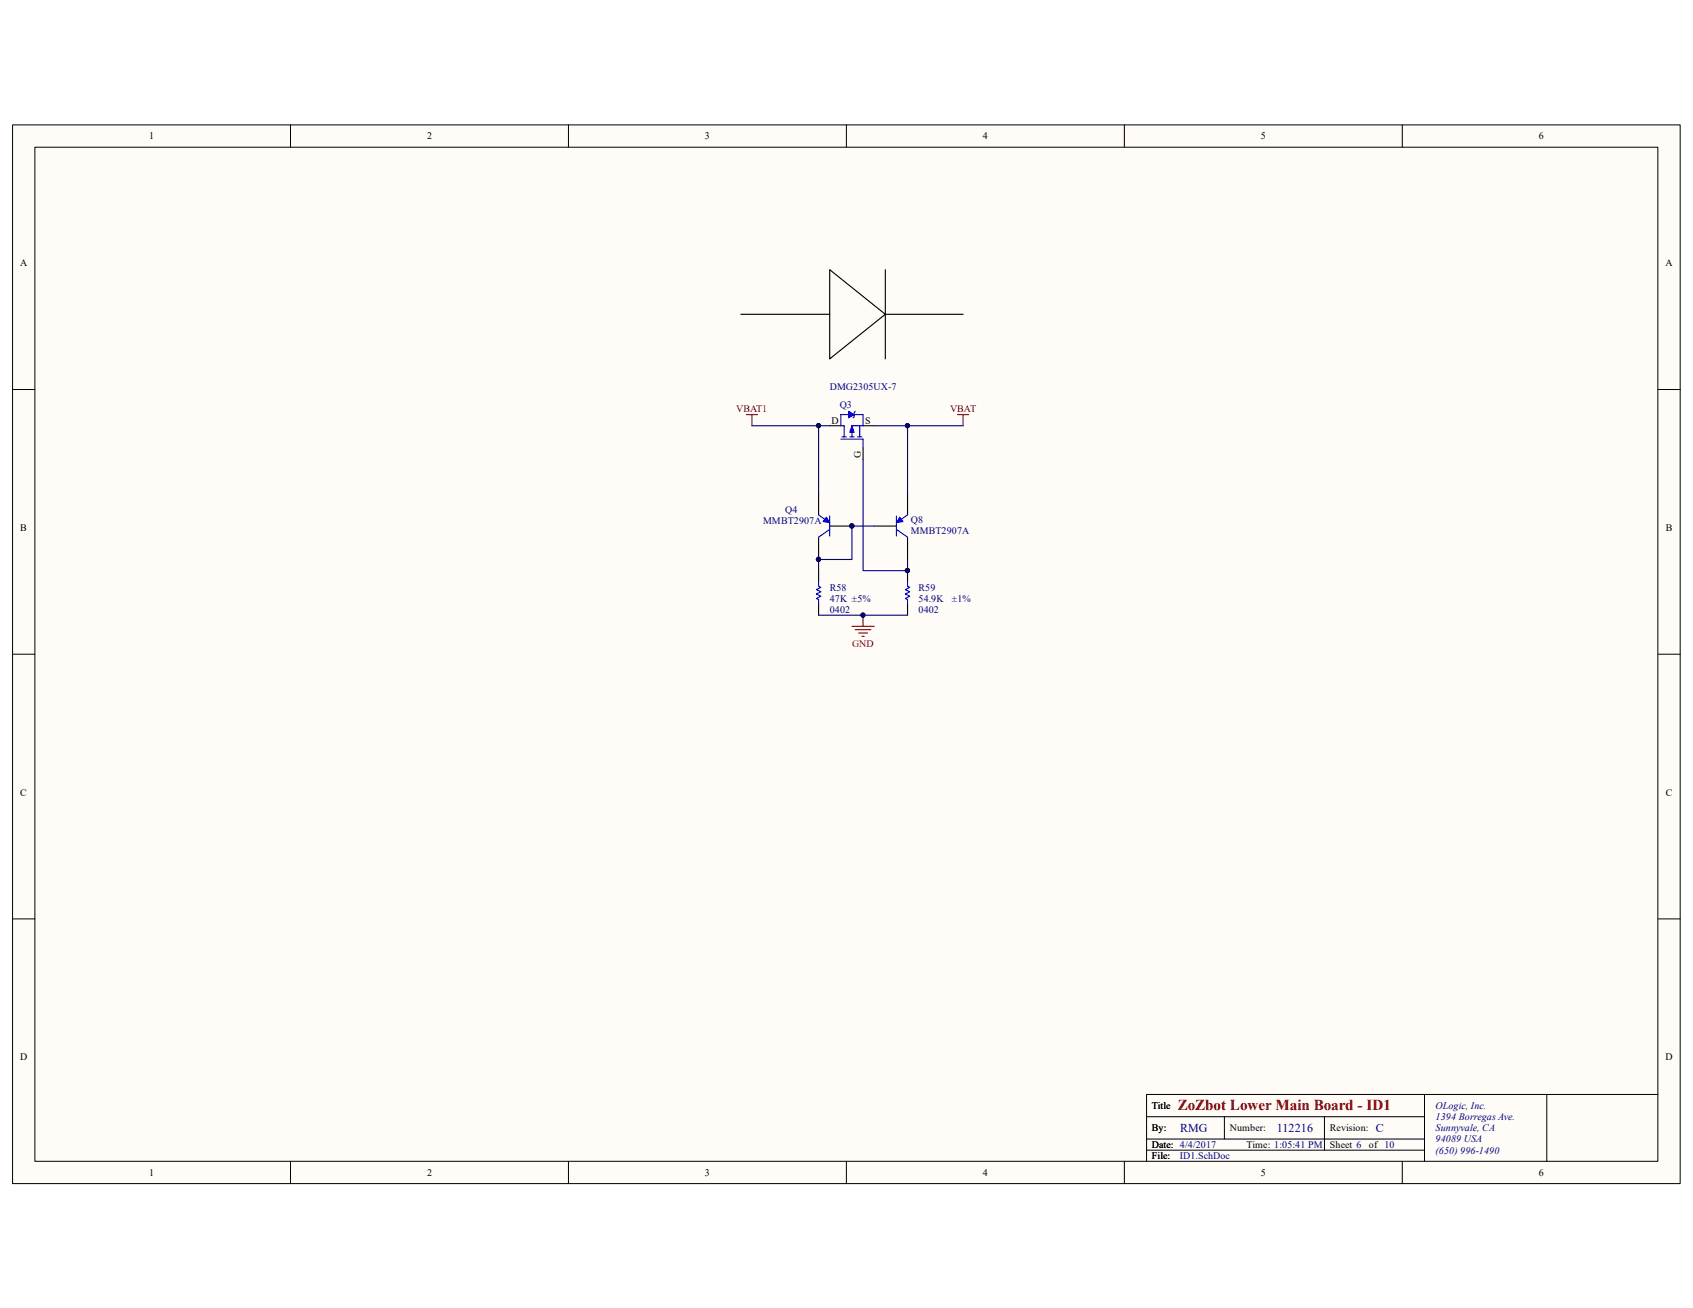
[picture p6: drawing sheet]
<svg xmlns="http://www.w3.org/2000/svg" width="279mm" height="216mm" viewBox="0 0 279 216" stroke-linecap="round" stroke-linejoin="round" font-family="sans-serif">
<path d="M2.1 20.7h275.2v174.7h-275.2z" fill="#fffcf8"/>
<path d="M2.1 20.6h275.2v174.8h-275.2z" fill="none" stroke="#000" stroke-width=".17"/>
<path d="M5.8 24.3h267.8v167.4h-267.8z" fill="#fffcf8"/>
<g fill="none" stroke="#000" stroke-width=".17">
<path d="M5.8 24.3h267.8v167.4h-267.8zM47.9 20.6v3.7M93.8 20.6v3.7M139.7 20.6v3.7M185.6 20.6v3.7M231.4 20.6v3.7M2.1 64.3h3.6M273.6 64.3h3.7M2.1 108h3.6M273.6 108h3.7M2.1 151.7h3.6M273.6 151.7h3.7"/>
<path d="M47.9 191.7v3.7M93.8 191.7v3.7M139.7 191.7v3.7M185.6 191.7v3.7M189.2 184.3h45.9M189.2 189.8h45.9M189.2 188h45.9M202.1 184.3v3.7M218.6 184.3v5.5M231.4 191.7v3.7M235.1 180.7v11M255.3 180.7h-66.1v11"/>
<path d="M273.6 180.7h-18.3v11"/>
</g>
<path d="M136.9 70.3h1.9M142.4 70.3h1.9M142.4 74v1.8" fill="none" stroke="#000" stroke-width=".18"/>
<path d="M138.8 72.5h3.6v1.5M138.9 72.1h.8M139.3 70.3v1.8M140 68.4h-1.2v1.9M140.2 72.1h.8M141 68.4h1.4v1.9h-1.8v1.8M141.5 72.1h.8M141.9 70.3v1.8" fill="none" stroke="#00f" stroke-width=".18"/>
<path d="M140 67.9l1 .5-1 .6z" fill="#00f"/>
<path d="M140 67.9l1 .5-1 .6z" fill="none" stroke="#00f" stroke-width=".17"/>
<path d="M138.8 70.3h.5M141.1 67.9l-.1 .2v.7l-.2 .2" fill="none" stroke="#00f" stroke-width=".18"/>
<path d="M140.6 70.3l.4 1.1h-.8z" fill="#00f"/>
<path d="M140.6 70.3l.4 1.1h-.8z" fill="none" stroke="#00f" stroke-width=".17"/>
<path d="M144.3 86.8h3.6M149.8 81.3v3.7M149.8 88.7v3.6" fill="none" stroke="#000" stroke-width=".18"/>
<path d="M147.9 85.2v3.3M147.9 87.4l1.9 1.3M149.8 85l-1.3 .9" fill="none" stroke="#00f" stroke-width=".18"/>
<path d="M148.5 85.4l.5 .7-1.1 .2z" fill="#00f"/>
<path d="M148.5 85.4l.5 .7-1.1 .2z" fill="none" stroke="#00f" stroke-width=".17"/>
<path d="M135.1 81.3v3.7M135.1 88.7v3.6M136.9 86.8h3.7" fill="none" stroke="#000" stroke-width=".18"/>
<g fill="#000080" stroke="#000080" stroke-width=".17">
<circle cx="135.1" cy="92.3" r=".35"/>
<circle cx="140.6" cy="86.8" r=".35"/>
</g>
<path d="M135.1 85l1.3 .9M136.9 85.2v3.3M136.9 87.4l-1.8 1.3" fill="none" stroke="#00f" stroke-width=".18"/>
<path d="M136.4 85.4l.5 .9-1.1-.2z" fill="#00f"/>
<path d="M136.4 85.4l.5 .9-1.1-.2z" fill="none" stroke="#00f" stroke-width=".17"/>
<g fill="#000080" stroke="#000080" stroke-width=".17">
<circle cx="135.1" cy="92.3" r=".35"/>
<circle cx="140.6" cy="86.8" r=".35"/>
<circle cx="142.4" cy="101.5" r=".35"/>
<circle cx="149.8" cy="94.2" r=".35"/>
<circle cx="149.8" cy="70.3" r=".35"/>
<circle cx="135.1" cy="70.3" r=".35"/>
</g>
<path d="M123.2 68.4h1.8M124.1 68.4v1.9M158 68.4h1.9M158.9 68.4v1.9M140.6 103.4h3.7M141.1 103.9h2.6M141.7 104.5h1.5M142.3 105h.3M142.4 101.5v1.9" fill="none" stroke="#800000" stroke-width=".18"/>
<path d="M122.3 51.9h14.6v7.3l9.2-7.3-9.2-7.4v7.4M146.1 44.5v14.7M146.1 51.9h12.8M135.1 94.2v1.8M135.1 99.7v1.8M149.8 94.2v1.8M149.8 99.7v1.8" fill="none" stroke="#000" stroke-width=".18"/>
<path d="M135.1 96v.8l.4 .1-.8 .4 .8 .4-.8 .4 .8 .3-.8 .4 .4 .2v.7M149.8 96v.8l.3 .1-.7 .4 .7 .4-.7 .4 .7 .3-.7 .4 .4 .2v.7" fill="none" stroke="#00f" stroke-width=".18"/>
<path d="M124.1 70.3h11M136.9 70.3h-1.8v11M142.4 75.8v18.4h7.4v-1.9M144.3 70.3h5.5v11M149.8 70.3h9.1M144.3 86.8h-3.7v5.5h-5.5v1.9M135.1 101.5h14.7" fill="none" stroke="#000080" stroke-width=".18"/>
<text font-size="2.5" fill="#800000" x="194.4" y="183.2">ZoZbot Lower Main Board - ID1</text>
<g font-size="2" fill="#000080">
<text x="194.7" y="186.9">RMG</text>
<text x="210.7" y="186.9">112216</text>
<text x="227.1" y="186.9">C</text>
</g>
<g font-size="1.7">
<text x="24.6" y="23">1</text>
<text x="70.5" y="23">2</text>
<text x="116.3" y="23">3</text>
<text x="162.2" y="23">4</text>
<text x="208.1" y="23">5</text>
<text x="253.9" y="23">6</text>
<text x="3.3" y="43.9">A</text>
<text x="274.9" y="43.9">A</text>
<text x="137.2" y="69.9">D</text>
<text x="142.8" y="69.9">S</text>
<text x="3.3" y="87.6">B</text>
<text x="274.9" y="87.6">B</text>
<text x="3.3" y="131.3">C</text>
<text x="274.9" y="131.3">C</text>
<text x="3.3" y="175">D</text>
<text x="274.9" y="175">D</text>
<text x="190.1" y="183.1">Title</text>
<text x="190.1" y="186.7">By:</text>
<text x="190.1" y="189.5">Date: 4/4/2017</text>
<text x="190.1" y="191.3">File:</text>
<text x="190.1" y="189.5">Date:</text>
<text x="203" y="186.7">Number:</text>
<text x="205.7" y="189.5">Time: 1:05:41 PM</text>
<text x="219.5" y="186.7">Revision:</text>
<text x="219.5" y="189.5">Sheet 6</text>
<text x="225.9" y="189.5">of 10</text>
<text x="24.6" y="194.1">1</text>
<text x="70.5" y="194.1">2</text>
<text x="116.3" y="194.1">3</text>
<text x="162.2" y="194.1">4</text>
<text x="208.1" y="194.1">5</text>
<text x="253.9" y="194.1">6</text>
</g>
<g font-size="1.7" fill="#000080">
<text x="136.9" y="64.4">DMG2305UX-7</text>
<text x="138.6" y="67.4">Q3</text>
<text x="125.9" y="86.5">MMBT2907A</text>
<text x="129.6" y="84.6">Q4</text>
<text x="150.3" y="86.3">Q8</text>
<text x="150.3" y="88.1">MMBT2907A</text>
<text x="136.9" y="101.2">0402</text>
<text x="136.9" y="97.5">R58</text>
<text x="136.9" y="99.4">47K ±5%</text>
<text x="151.6" y="101.2">0402</text>
<text x="151.6" y="97.5">R59</text>
<text x="151.6" y="99.4">54.9K</text>
<text x="157.1" y="99.4">±1%</text>
<text x="236.9" y="183.1">OLogic, Inc.</text>
<text x="236.9" y="184.9">1394 Borregas Ave.</text>
<text x="194.7" y="191.3">ID1.SchDoc</text>
<text x="236.9" y="186.7">Sunnyvale, CA</text>
<text x="236.9" y="188.6">94089 USA</text>
<text x="236.9" y="190.4">(650) 996-1490</text>
</g>
<g font-size="1.7" fill="#800000">
<text x="121.5" y="68.1">VBAT1</text>
<text x="156.8" y="68.1">VBAT</text>
<text x="140.6" y="106.7">GND</text>
</g>
<text font-size="1.6" x="142.1" y="75.5" transform="rotate(-90 142.1 75.5)">G</text>
</svg>
